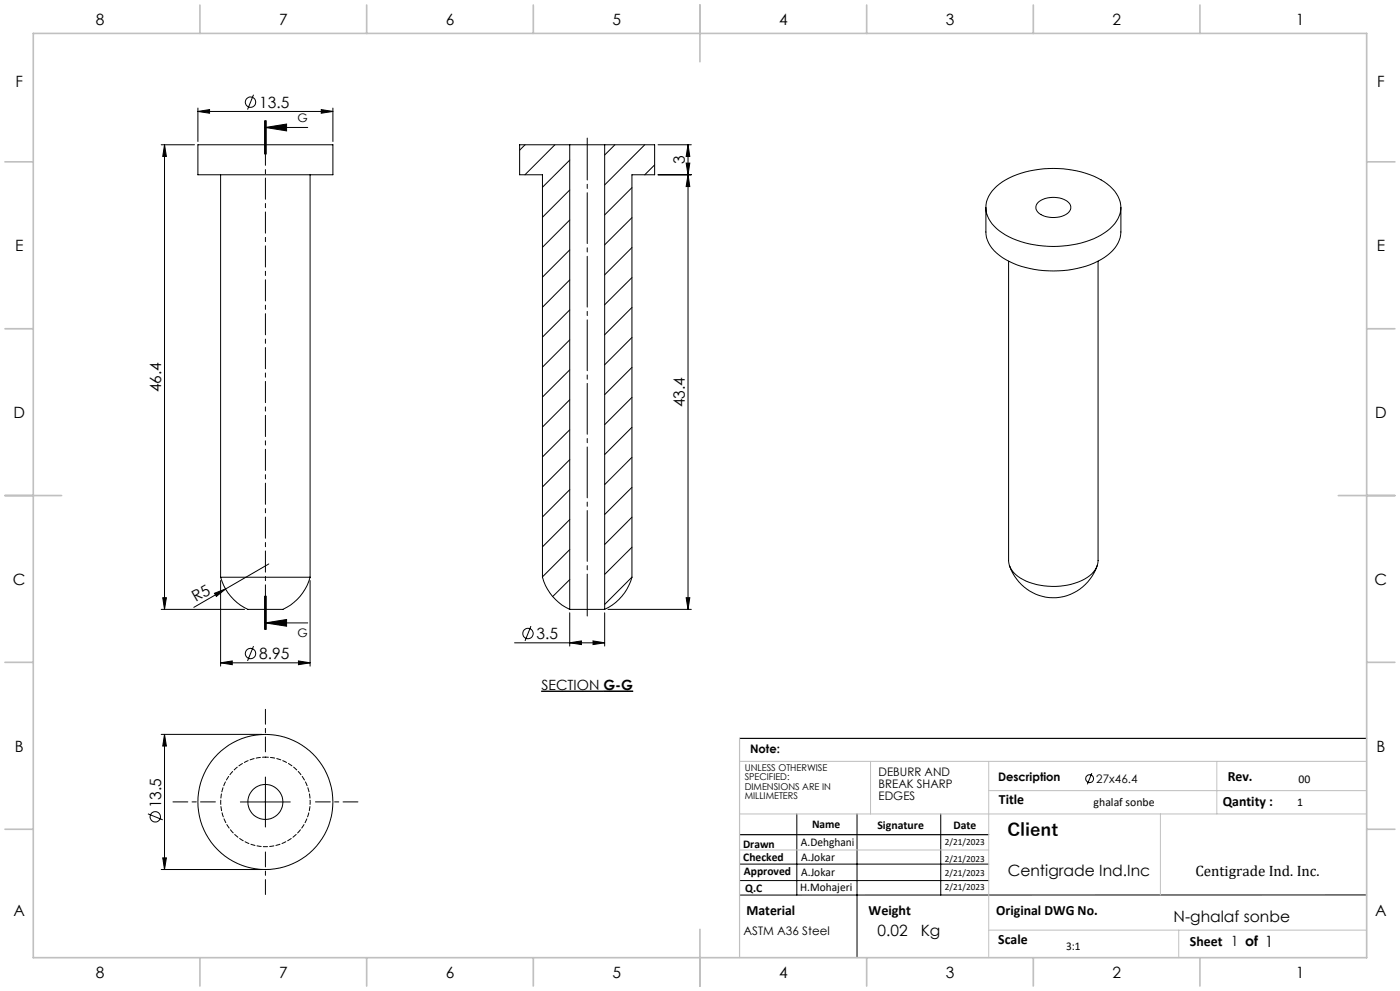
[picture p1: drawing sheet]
<svg xmlns="http://www.w3.org/2000/svg" width="420mm" height="297mm" viewBox="0 0 420 297" stroke-linecap="round" stroke-linejoin="round" font-family="sans-serif">
<g fill="none" stroke="#000" stroke-width=".3">
<path d="M59.4 33.4l3.5-.6v1.1zM59.4 32.4v10M59.4 33.4h40.5M76.1 28.4l-1.8 4.4M79.4 36.2v10M79.6 38.2l6.4-1v2zM79.6 38.2h12.7M79.6 36.2v10M79.9 36.2v10M96.4 32.8l3.5 .6-3.5 .5zM99.9 32.4v10M48.4 43.4h9.9"/>
<path d="M49.4 43.4l.5 3.5h-1.1zM49.4 43.4v139.2M59.4 43.4h40.5v9h-40.5zM66.2 52.4v120.6M93 52.4v120.6M157.5 43.4l-1.6 1.6M166.5 43.4l-9 9M170.9 43.4h-15v9h6.8v120.6a14.8 14.8 0 0 0 8.2 9.6M170.9 43.4h10.5M170.9 43.4v139.2M170.9 56.9l-8.2 8.2M170.9 48l-8.2 8.1"/>
<path d="M181.4 43.4h15v9h-6.8v120.6a15.1 15.1 0 0 1-8.2 9.6M181.4 43.4v139.2M184.5 43.4l-3.1 3.1M189.6 56.2l-8.2 8.2M193.4 43.4l-12 12M196.4 49.4l-3 3M197.4 43.4h10M197.4 52.4h10M205.8 48.9h1.1l-.5 3.5zM206.4 43.4l.5 3.5h-1.1zM206.4 52.4l.5 3.5h-1.1zM206.4 43.4v139.2"/>
<path d="M298.2 56.6a24.3 24.3 0 0 1 16.4-6.1 27.3 27.3 0 0 1 18.4 5.3 7.8 7.8 0 0 1 0 12.7 28 28 0 0 1-21.3 5.1 21.8 21.8 0 0 1-14.1-6.6 7.5 7.5 0 0 1 .6-10.4zM170.9 65.9l-8.2 8.2M170.9 74.9l-8.2 8.2M189.6 65.2l-8.2 8.2M189.6 74.2l-8.2 8.2M295.8 62.2v7.3a9.9 9.9 0 0 0 5.9 8.3 31.6 31.6 0 0 0 28.6 0 10.3 10.3 0 0 0 6-8.3v-7.3M302.6 78.3v89.7a6.8 6.8 0 0 0 4.4 5.7 20.4 20.4 0 0 0 19.8-1.1 5.8 5.8 0 0 0 2.6-4.6v-89.7M311.4 60.7a7.4 7.4 0 0 1 9.5 .4 2.38 2.38 0 0 1-1.7 3.5 7.8 7.8 0 0 1-7.8-1l-.6-1.2 .1-.9zM170.9 83.9l-8.2 8.2M170.9 92.9l-8.2 8.1M189.6 83.2l-8.2 8.1M189.6 92.1l-8.2 8.2"/>
<path d="M170.9 119.8l-8.2 8.2M170.9 101.8l-8.2 8.2M170.9 110.8l-8.2 8.2M189.6 101.1l-8.2 8.2M189.6 110.1l-8.2 8.2M189.6 119.1l-8.2 8.2M170.9 137.8l-8.2 8.1M170.9 128.8l-8.2 8.1M189.6 128.1l-8.2 8.1M189.6 137.1l-8.2 8.1M170.9 146.8l-8.2 8.1M170.9 155.7l-8.2 8.2"/>
<path d="M189.6 146l-8.2 8.2M189.6 155l-8.2 8.2M48.8 179.1h1.1l-.5 3.5zM64.3 177.8l3.4-1.3-2.8 2.2zM66.2 173a14.5 14.5 0 0 0 8.4 9.6h8.4a4.7 4.7 0 0 0 4.1-1.2 15.2 15.2 0 0 0 5.9-8.4M66.2 173h26.8M66.2 174v25.6M79.4 178.7v10M79.6 178.7v10M79.9 178.7v10zM80.6 169l-22.5 13M93 174v25.6"/>
<path d="M170.9 164.7l-8.2 8.2M170.9 173.7l-5.1 5.1M189.6 164l-8.2 8.2M189.6 173l-8.2 8.1M205.8 179.1h1.1l-.5 3.5zM302.8 169.5a13.8 13.8 0 0 0 13.2 9.6 13.8 13.8 0 0 0 13.2-9.6M48.4 182.6h25M66.2 198.6l3.5-.5v1.1zM66.2 198.6h26.8M76.1 193.6l-1.8 4.5M79.6 186.7l6.4-1v2zM79.6 186.7h12.7"/>
<path d="M89.5 198.1l3.5 .5-3.5 .6zM154.4 192.6h27M159.3 187.6l-1.8 4.5M170.9 192.6l3.5-.5v1.1zM170.9 183.7v9.9M170.9 182.6h10.5M177.9 192.1l3.5 .5-3.5 .6zM181.4 183.7v9.9M182.4 182.6h25M162.4 207.1h27.5M162.4 207.2h18.6M48.4 220.1h30.2"/>
<path d="M49.4 220.1l.5 3.5h-1.1zM49.4 220.1v40.5M79.6 232.9v15M327.6 231.7l-1.4 3.4M44.4 243.9l4.4 1.8M48.8 257.1h1.1l-.5 3.5zM72.1 240.3h15M221.9 259h74.7M239 243.9v24.3M257.1 243.9v43.1M282.2 243.9v24.3M48.4 260.6h30.2"/>
<path d="M221.9 263.9h74.7M410 268.2h-188.1"/>
<circle cx="75.2" cy="30.6" r="1.55"/>
<circle cx="75.2" cy="195.9" r="1.56"/>
<circle cx="158.4" cy="189.9" r="1.56"/>
<circle cx="326.9" cy="233.4" r="1.18"/>
<circle cx="46.6" cy="244.8" r="1.55"/>
<circle cx="79.6" cy="240.4" r="5.2"/>
<circle cx="79.6" cy="240.3" r="20.3"/>
</g>
<path d="M181 207.2h8.9" fill="none" stroke="#000" stroke-width=".4"/>
<path d="M79.6 225.3v-12.7M64.6 240.3h-12.7M79.6 255.3v12.8M94.6 240.3h12.8" fill="none" stroke="#000" stroke-width=".3" stroke-dasharray="15.2 1.3 1.3 1.3" stroke-dashoffset="10.8"/>
<path d="M176.2 184.6v-143.2" fill="none" stroke="#000" stroke-width=".3" stroke-dasharray="15.2 1.3 1.3 1.3" stroke-dashoffset="2.7"/>
<path d="M79.6 36.2v152.5" fill="none" stroke="#000" stroke-width=".3" stroke-dasharray="6.3 1.3 1.3 1.3" stroke-dashoffset="3.1"/>
<path d="M221.9 221.3h188.1M221.9 250.2h74.7" fill="none" stroke="#000" stroke-width=".35"/>
<path d="M221.9 228.2h188.1M261.2 228.2v15.7M296.6 228.2v58.8M296.6 237h113.4M365.1 228.2v15.7M221.9 243.9h188.1M221.9 254.7h74.7M348.1 243.9v24.3M296.6 278.8h113.4M353.6 278.8v8.2" fill="none" stroke="#c0c0c0" stroke-width=".3"/>
<path d="M221.9 221.3v65.7" fill="none" stroke="#c0c0c0" stroke-width=".35"/>
<g fill="none" stroke="#c0c0c0" stroke-width=".5">
<path d="M10 10h400v277h-400zM60 1.5v8.5M110 1.5v8.5M160 1.5v8.5M210 1.5v17M260 1.5v8.5M310 1.5v8.5M360 1.5v8.5M1.5 48.5h8.5M410 48.5h8.5M1.5 98.5h8.5M410 98.5h8.5"/>
<path d="M1.5 148.5h17M401.5 148.5h17M1.5 198.5h8.5M410 198.5h8.5M1.5 248.5h8.5M410 248.5h8.5M210 278.5v17M60 287v8.5M110 287v8.5M160 287v8.5M260 287v8.5M310 287v8.5"/>
<path d="M360 287v8.5"/>
</g>
<g fill="#000">
<path d="M64.3 177.8l3.4-1.3-2.8 2.2z"/>
<path d="M79.6 38.2l6.4-1v2zM79.6 186.7l6.4-1v2z"/>
<path d="M49.4 43.4l.5 3.5h-1.1zM48.8 179.1h1.1l-.5 3.5zM206.4 43.4l.5 3.5h-1.1zM205.8 48.9h1.1l-.5 3.5zM206.4 52.4l.5 3.5h-1.1zM205.8 179.1h1.1l-.5 3.5zM49.4 220.1l.5 3.5h-1.1zM48.8 257.1h1.1l-.5 3.5z"/>
<path d="M89.5 198.1l3.5 .5-3.5 .6zM66.2 198.6l3.5-.5v1.1zM96.4 32.8l3.5 .6-3.5 .5zM59.4 33.4l3.5-.6v1.1z"/>
<path d="M170.9 192.6l3.5-.5v1.1zM177.9 192.1l3.5 .5-3.5 .6z"/>
</g>
<path d="M79.6 226.9a13.4 13.4 0 0 1 11.9 19.8 13.4 13.4 0 0 1-23.1 1 13.4 13.4 0 0 1 10-20.7l1.2-.1" fill="none" stroke="#000" stroke-width=".3" stroke-dasharray="1.3 .6" stroke-dashoffset=".4"/>
<text font-size="5.3" x="302.2" y="250.7">Client</text>
<g font-size="4.7">
<text x="28.7" y="7.6">8</text>
<text x="83.7" y="7.6">7</text>
<text x="133.7" y="7.6">6</text>
<text x="183.7" y="7.6">5</text>
<text x="233.7" y="7.6">4</text>
<text x="283.7" y="7.6">3</text>
<text x="333.7" y="7.6">2</text>
<text x="388.7" y="7.6">1</text>
<text x="4.6" y="26.1">F</text>
<text x="413.1" y="26.1">F</text>
<text x="77.7" y="32.3">13.5</text>
<text x="205.4" y="49.2" transform="rotate(-90 205.4 49.2)">3</text>
<text x="4.5" y="75.3">E</text>
<text x="413" y="75.3">E</text>
<text x="48.4" y="117.5" transform="rotate(-90 48.4 117.5)">46.4</text>
<text x="4" y="125.3">D</text>
<text x="205.4" y="122" transform="rotate(-90 205.4 122)">43.4</text>
<text x="412.5" y="125.3">D</text>
<text x="3.9" y="175.3">C</text>
<text x="412.4" y="175.3">C</text>
<text x="58.8" y="180.5" transform="rotate(-30 58.8 180.5)">R5</text>
<text x="161" y="191.6">3.5</text>
<text x="77.7" y="197.6">8.95</text>
<text x="4.4" y="225.3">B</text>
<text x="412.9" y="225.3">B</text>
<text x="48.3" y="242.2" transform="rotate(-90 48.3 242.2)">13.5</text>
<text x="302.3" y="262.6">Centigrade Ind.Inc</text>
<text x="4" y="274.6">A</text>
<text x="412.5" y="274.6">A</text>
<text x="263.3" y="280.5">0.02</text>
<text x="276.2" y="280.5">Kg</text>
<text x="352.1" y="276.4">N-ghalaf sonbe</text>
<text x="28.7" y="293.1">8</text>
<text x="83.7" y="293.1">7</text>
<text x="133.7" y="293.1">6</text>
<text x="183.7" y="293.1">5</text>
<text x="233.7" y="293.1">4</text>
<text x="283.7" y="293.1">3</text>
<text x="333.7" y="293.1">2</text>
<text x="388.7" y="293.1">1</text>
</g>
<text font-size="4.5" x="358.6" y="262.6">Centigrade Ind. Inc.</text>
<g font-size="4.2">
<text x="162.4" y="206.7">SECTION G-G</text>
<text x="368.3" y="234.1">Rev.</text>
<text x="299.7" y="240.9">Title</text>
<text x="366.8" y="241.6">Qantity :</text>
<text x="223.9" y="274.2">Material</text>
<text x="260.6" y="274.2">Weight</text>
<text x="298.9" y="274.2">Original DWG No.</text>
<text x="299.5" y="282.8">Scale</text>
<text x="357" y="283.6">Sheet 1 of 1</text>
</g>
<g font-size="3.5">
<text x="89.3" y="36.6">G</text>
<text x="89.3" y="190.9">G</text>
<text x="225" y="225.7">Note:</text>
<text x="263.6" y="232.6">DEBURR AND</text>
<text x="263.6" y="236.1">BREAK SHARP</text>
<text x="263.6" y="239.7">EDGES</text>
<text x="299.4" y="234.1">Description</text>
<text x="328.9" y="234.7">27x46.4</text>
<text x="389.6" y="234.7">00</text>
<text x="328.1" y="241.6">ghalaf sonbe</text>
<text x="389.2" y="241.6">1</text>
<text x="243.6" y="248.1">Name</text>
<text x="263.2" y="248.5">Signature</text>
<text x="286" y="248.5">Date</text>
<text x="222.9" y="254">Drawn</text>
<text x="240.3" y="253.6">A.Dehghani</text>
<text x="240.4" y="257.9">A.Jokar</text>
<text x="223" y="258.1">Checked</text>
<text x="223.2" y="262.1">Approved</text>
<text x="240.4" y="262.4">A.Jokar</text>
<text x="223.6" y="267.4">Q.C</text>
<text x="240.1" y="267.1">H.Mohajeri</text>
<text x="223.1" y="280.2">ASTM A36 Steel</text>
<text x="319.8" y="284.6">3:1</text>
</g>
<g font-size="2.8">
<text x="223.4" y="231">UNLESS OTHERWISE</text>
<text x="223.4" y="233.8">SPECIFIED:</text>
<text x="223.4" y="236.7">DIMENSIONS ARE IN</text>
<text x="223.4" y="239.5">MILLIMETERS</text>
<text x="283.5" y="253.2">2/21/2023</text>
<text x="283.5" y="258.4">2/21/2023</text>
<text x="283.5" y="262.7">2/21/2023</text>
<text x="283.5" y="266.6">2/21/2023</text>
</g>
</svg>
